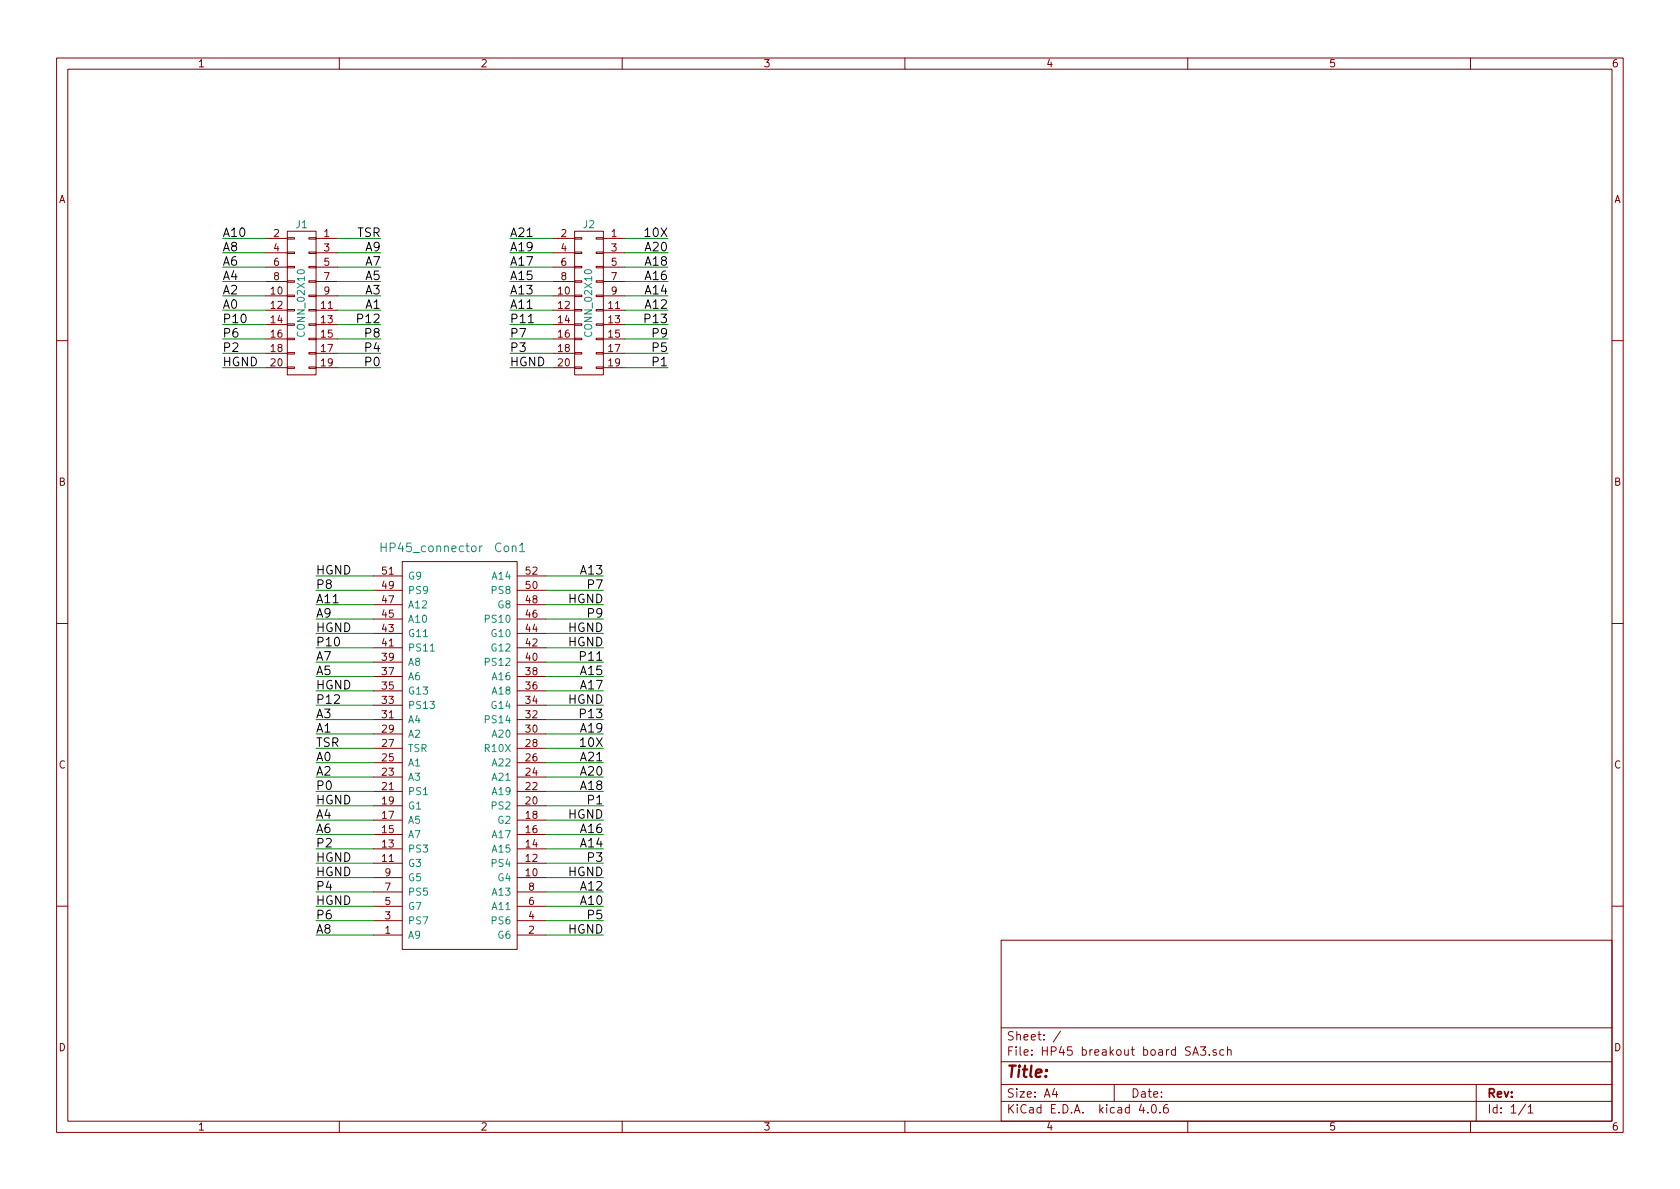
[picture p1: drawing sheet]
EESchema Schematic File Version 2
LIBS:power
LIBS:device
LIBS:transistors
LIBS:conn
LIBS:linear
LIBS:regul
LIBS:74xx
LIBS:cmos4000
LIBS:adc-dac
LIBS:memory
LIBS:xilinx
LIBS:microcontrollers
LIBS:dsp
LIBS:microchip
LIBS:analog_switches
LIBS:motorola
LIBS:texas
LIBS:intel
LIBS:audio
LIBS:interface
LIBS:digital-audio
LIBS:philips
LIBS:display
LIBS:cypress
LIBS:siliconi
LIBS:opto
LIBS:atmel
LIBS:contrib
LIBS:valves
LIBS:HP45 controller parts
LIBS:HP45 breakout board SA3-cache
EELAYER 25 0
EELAYER END
$Descr A4 11693 8268
encoding utf-8
Sheet 1 1
Title ""
Date ""
Rev ""
Comp ""
Comment1 ""
Comment2 ""
Comment3 ""
Comment4 ""
$EndDescr
$Comp
L HP45_connector Con1
U 1 1
P 3200 3900
F 0 "Con1" H 3550 4000 60  0000 C CNN
F 1 "HP45_connector" H 3000 4000 60  0000 C CNN
F 2 "Electronics:HP45_SMD_connector" H 3200 3900 60  0001 C CNN
F 3 "" H 3200 3900 60  0001 C CNN
	1    3200 3900
	1    0    0    -1  
$EndComp
$Comp
L CONN_02X10 J1
U 1 1
P 2100 2100
F 0 "J1" H 2100 2650 50  0000 C CNN
F 1 "CONN_02X10" V 2100 2100 50  0000 C CNN
F 2 "Socket_Strips:Socket_Strip_Straight_2x10_Pitch2.54mm" H 2100 900 50  0001 C CNN
F 3 "" H 2100 900 50  0001 C CNN
	1    2100 2100
	-1   0    0    -1  
$EndComp
$Comp
L CONN_02X10 J2
U 1 1
P 4100 2100
F 0 "J2" H 4100 2650 50  0000 C CNN
F 1 "CONN_02X10" V 4100 2100 50  0000 C CNN
F 2 "Socket_Strips:Socket_Strip_Straight_2x10_Pitch2.54mm" H 4100 900 50  0001 C CNN
F 3 "" H 4100 900 50  0001 C CNN
	1    4100 2100
	-1   0    0    -1  
$EndComp
Text Label 2200 4000 0    60   ~ 0
HGND
Wire Wire Line
	2200 5600 2600 5600
Wire Wire Line
	2600 4800 2200 4800
Wire Wire Line
	2200 4400 2600 4400
Wire Wire Line
	2600 4000 2200 4000
Wire Wire Line
	2200 6300 2600 6300
Wire Wire Line
	2600 6100 2200 6100
Wire Wire Line
	2200 6000 2600 6000
Text Label 4200 6500 2    60   ~ 0
HGND
Wire Wire Line
	4200 6500 3800 6500
Text Label 4200 6100 2    60   ~ 0
HGND
Text Label 4200 5700 2    60   ~ 0
HGND
Text Label 4200 4900 2    60   ~ 0
HGND
Text Label 4200 4500 2    60   ~ 0
HGND
Text Label 4200 4400 2    60   ~ 0
HGND
Wire Wire Line
	4200 4400 3800 4400
Wire Wire Line
	3800 4500 4200 4500
Wire Wire Line
	4200 4900 3800 4900
Wire Wire Line
	4200 5700 3800 5700
Wire Wire Line
	3800 6100 4200 6100
Text Label 4200 4200 2    60   ~ 0
HGND
Wire Wire Line
	4200 4200 3800 4200
Text Label 4200 5600 2    60   ~ 0
P1
Text Label 2200 5900 0    60   ~ 0
P2
Text Label 2200 5500 0    60   ~ 0
P0
Wire Wire Line
	4200 5600 3800 5600
Wire Wire Line
	2200 5500 2600 5500
Wire Wire Line
	2200 5900 2600 5900
Text Label 2200 6200 0    60   ~ 0
P4
Wire Wire Line
	2200 6200 2600 6200
Text Label 2200 6400 0    60   ~ 0
P6
Wire Wire Line
	2200 6400 2600 6400
Text Label 2200 4900 0    60   ~ 0
P12
Wire Wire Line
	2200 4900 2600 4900
Text Label 2200 4500 0    60   ~ 0
P10
Wire Wire Line
	2200 4500 2600 4500
Text Label 2200 4100 0    60   ~ 0
P8
Wire Wire Line
	2200 4100 2600 4100
Text Label 4200 6400 2    60   ~ 0
P5
Text Label 4200 6000 2    60   ~ 0
P3
Text Label 4200 5000 2    60   ~ 0
P13
Text Label 4200 4600 2    60   ~ 0
P11
Text Label 4200 4300 2    60   ~ 0
P9
Text Label 4200 4100 2    60   ~ 0
P7
Wire Wire Line
	4200 6400 3800 6400
Wire Wire Line
	4200 6000 3800 6000
Wire Wire Line
	4200 5000 3800 5000
Wire Wire Line
	4200 4600 3800 4600
Wire Wire Line
	4200 4300 3800 4300
Wire Wire Line
	4200 4100 3800 4100
Text Label 4200 4000 2    60   ~ 0
A13
Wire Wire Line
	4200 4000 3800 4000
Text Label 4200 4700 2    60   ~ 0
A15
Text Label 4200 4800 2    60   ~ 0
A17
Text Label 4200 5100 2    60   ~ 0
A19
Wire Wire Line
	3800 5100 4200 5100
Wire Wire Line
	4200 4700 3800 4700
Wire Wire Line
	3800 4800 4200 4800
Text Label 4200 5300 2    60   ~ 0
A21
Text Label 4200 5400 2    60   ~ 0
A20
Text Label 4200 5500 2    60   ~ 0
A18
Text Label 4200 5800 2    60   ~ 0
A16
Text Label 4200 5900 2    60   ~ 0
A14
Text Label 4200 6200 2    60   ~ 0
A12
Text Label 4200 6300 2    60   ~ 0
A10
Wire Wire Line
	4200 5300 3800 5300
Wire Wire Line
	3800 5400 4200 5400
Wire Wire Line
	4200 5500 3800 5500
Wire Wire Line
	3800 5800 4200 5800
Wire Wire Line
	4200 5900 3800 5900
Wire Wire Line
	3800 6200 4200 6200
Wire Wire Line
	4200 6300 3800 6300
Text Label 2200 6500 0    60   ~ 0
A8
Wire Wire Line
	2200 6500 2600 6500
Text Label 2200 5800 0    60   ~ 0
A6
Text Label 2200 5700 0    60   ~ 0
A4
Text Label 2200 5400 0    60   ~ 0
A2
Text Label 2200 5300 0    60   ~ 0
A0
Text Label 2200 5100 0    60   ~ 0
A1
Text Label 2200 5000 0    60   ~ 0
A3
Text Label 2200 4700 0    60   ~ 0
A5
Text Label 2200 4600 0    60   ~ 0
A7
Text Label 2200 4300 0    60   ~ 0
A9
Text Label 2200 4200 0    60   ~ 0
A11
Wire Wire Line
	2600 4200 2200 4200
Wire Wire Line
	2200 4300 2600 4300
Wire Wire Line
	2600 4600 2200 4600
Wire Wire Line
	2200 4700 2600 4700
Wire Wire Line
	2600 5000 2200 5000
Wire Wire Line
	2200 5100 2600 5100
Wire Wire Line
	2200 5300 2600 5300
Wire Wire Line
	2600 5400 2200 5400
Wire Wire Line
	2200 5700 2600 5700
Wire Wire Line
	2600 5800 2200 5800
Text Label 2200 5200 0    60   ~ 0
TSR
Text Label 4200 5200 2    60   ~ 0
10X
Wire Wire Line
	4200 5200 3800 5200
Wire Wire Line
	2200 5200 2600 5200
Text Label 1550 2550 0    60   ~ 0
HGND
Text Label 3550 2550 0    60   ~ 0
HGND
Text Label 2650 2550 2    60   ~ 0
P0
Text Label 2650 2450 2    60   ~ 0
P4
Text Label 2650 2350 2    60   ~ 0
P8
Text Label 1550 2450 0    60   ~ 0
P2
Text Label 1550 2350 0    60   ~ 0
P6
Text Label 1550 2250 0    60   ~ 0
P10
Text Label 2650 2250 2    60   ~ 0
P12
Text Label 1550 2150 0    60   ~ 0
A0
Text Label 2650 2150 2    60   ~ 0
A1
Text Label 1550 2050 0    60   ~ 0
A2
Text Label 2650 2050 2    60   ~ 0
A3
Text Label 1550 1950 0    60   ~ 0
A4
Text Label 2650 1950 2    60   ~ 0
A5
Text Label 1550 1850 0    60   ~ 0
A6
Text Label 2650 1850 2    60   ~ 0
A7
Text Label 1550 1750 0    60   ~ 0
A8
Text Label 2650 1750 2    60   ~ 0
A9
Text Label 2650 1650 2    60   ~ 0
TSR
Text Label 4650 2550 2    60   ~ 0
P1
Text Label 3550 2450 0    60   ~ 0
P3
Text Label 4650 2450 2    60   ~ 0
P5
Text Label 3550 2350 0    60   ~ 0
P7
Text Label 4650 2350 2    60   ~ 0
P9
Text Label 3550 2250 0    60   ~ 0
P11
Text Label 4650 2250 2    60   ~ 0
P13
Text Label 3550 2050 0    60   ~ 0
A13
Text Label 4650 1650 2    60   ~ 0
10X
Text Label 1550 1650 0    60   ~ 0
A10
Text Label 4650 2150 2    60   ~ 0
A12
Text Label 4650 2050 2    60   ~ 0
A14
Text Label 4650 1950 2    60   ~ 0
A16
Text Label 4650 1850 2    60   ~ 0
A18
Text Label 4650 1750 2    60   ~ 0
A20
Text Label 3550 1950 0    60   ~ 0
A15
Text Label 3550 1850 0    60   ~ 0
A17
Text Label 3550 1750 0    60   ~ 0
A19
Text Label 3550 1650 0    60   ~ 0
A21
Text Label 3550 2150 0    60   ~ 0
A11
Wire Wire Line
	2650 1650 2350 1650
Wire Wire Line
	2350 1750 2650 1750
Wire Wire Line
	2650 1850 2350 1850
Wire Wire Line
	2350 1950 2650 1950
Wire Wire Line
	2650 2050 2350 2050
Wire Wire Line
	2350 2150 2650 2150
Wire Wire Line
	2650 2250 2350 2250
Wire Wire Line
	2350 2350 2650 2350
Wire Wire Line
	2650 2450 2350 2450
Wire Wire Line
	2350 2550 2650 2550
Wire Wire Line
	1850 1650 1550 1650
Wire Wire Line
	1550 1750 1850 1750
Wire Wire Line
	1850 1850 1550 1850
Wire Wire Line
	1550 1950 1850 1950
Wire Wire Line
	1550 2050 1850 2050
Wire Wire Line
	1550 2150 1850 2150
Wire Wire Line
	1850 2250 1550 2250
Wire Wire Line
	1550 2350 1850 2350
Wire Wire Line
	1850 2450 1550 2450
Wire Wire Line
	1550 2550 1850 2550
Wire Wire Line
	4650 1650 4350 1650
Wire Wire Line
	4350 1750 4650 1750
Wire Wire Line
	4650 1850 4350 1850
Wire Wire Line
	4650 1950 4350 1950
Wire Wire Line
	4650 2050 4350 2050
Wire Wire Line
	4650 2150 4350 2150
Wire Wire Line
	4650 2250 4350 2250
Wire Wire Line
	4350 2350 4650 2350
Wire Wire Line
	4650 2450 4350 2450
Wire Wire Line
	4350 2550 4650 2550
Wire Wire Line
	3850 2550 3550 2550
Wire Wire Line
	3550 2450 3850 2450
Wire Wire Line
	3850 2350 3550 2350
Wire Wire Line
	3550 2250 3850 2250
Wire Wire Line
	3850 2150 3550 2150
Wire Wire Line
	3550 2050 3850 2050
Wire Wire Line
	3850 1950 3550 1950
Wire Wire Line
	3550 1850 3850 1850
Wire Wire Line
	3850 1750 3550 1750
Wire Wire Line
	3550 1650 3850 1650
Text Label 2200 6300 0    60   ~ 0
HGND
Text Label 2200 6100 0    60   ~ 0
HGND
Text Label 2200 6000 0    60   ~ 0
HGND
Text Label 2200 5600 0    60   ~ 0
HGND
Text Label 2200 4800 0    60   ~ 0
HGND
Text Label 2200 4400 0    60   ~ 0
HGND
$EndSCHEMATC
